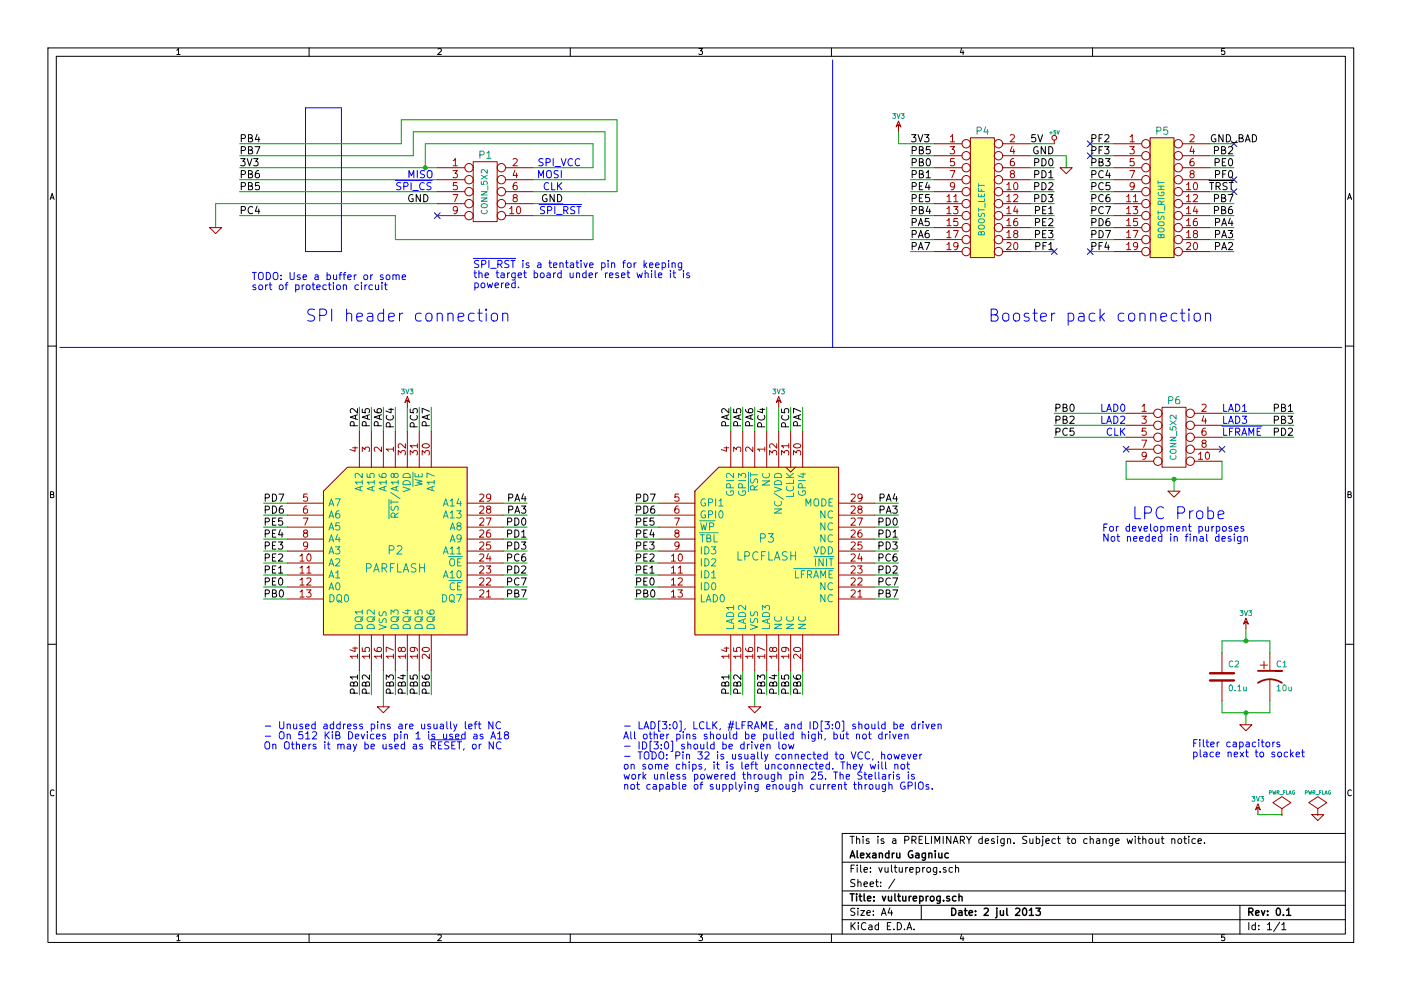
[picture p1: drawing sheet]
EESchema Schematic File Version 2  date Tue 02 Jul 2013 09:22:37 AM CDT
LIBS:power
LIBS:device
LIBS:transistors
LIBS:conn
LIBS:linear
LIBS:regul
LIBS:74xx
LIBS:cmos4000
LIBS:adc-dac
LIBS:memory
LIBS:xilinx
LIBS:special
LIBS:microcontrollers
LIBS:dsp
LIBS:microchip
LIBS:analog_switches
LIBS:motorola
LIBS:texas
LIBS:intel
LIBS:audio
LIBS:interface
LIBS:digital-audio
LIBS:philips
LIBS:display
LIBS:cypress
LIBS:siliconi
LIBS:opto
LIBS:atmel
LIBS:contrib
LIBS:valves
LIBS:vultureprog
LIBS:vultureprog-cache
LIBS:vultureprog-cache
EELAYER 25  0
EELAYER END
$Descr A4 11700 8267
encoding utf-8
Sheet 1 1
Title "vultureprog.sch"
Date "2 jul 2013"
Rev "0.1"
Comp "Alexandru Gagniuc"
Comment1 "This is a PRELIMINARY design. Subject to change without notice."
Comment2 ""
Comment3 ""
Comment4 ""
$EndDescr
Text Notes 9200 4450 0    60   ~ 0
For development purposes\nNot needed in final design
$Comp
L 3V3 #PWR01
U 1 1
P 10500 6800
F 0 "#PWR01" H 10500 6900 40  0001 C CNN
F 1 "3V3" H 10500 6925 40  0000 C CNN
	1    10500 6800
	1    0    0    -1  
$EndComp
Text Notes 9450 4350 0    100  ~ 0
LPC Probe
Text Notes 4850 1400 2    60   ~ 0
SPI_VCC
Text Notes 4700 1500 2    60   ~ 0
MOSI
Text Notes 4700 1600 2    60   ~ 0
CLK
Text Notes 3300 1600 0    60   ~ 0
~SPI_CS
Text Notes 3400 1500 0    60   ~ 0
MISO
Text Notes 4500 1800 0    60   ~ 0
~SPI_RST
Text Label 10800 3650 2    60   ~ 0
PD2
Text Label 8800 3650 0    60   ~ 0
PC5
Text Label 10800 3550 2    60   ~ 0
PB3
Text Label 8800 3550 0    60   ~ 0
PB2
Text Label 10800 3450 2    60   ~ 0
PB1
Text Label 8800 3450 0    60   ~ 0
PB0
Wire Wire Line
	10200 3550 10800 3550
Wire Wire Line
	10200 3450 10800 3450
Wire Wire Line
	9400 3650 8800 3650
Connection ~ 9800 4000
Wire Wire Line
	9800 4100 9800 4000
Connection ~ 10400 5950
Wire Wire Line
	10400 6050 10400 5950
Wire Wire Line
	10600 5950 10600 5850
Wire Wire Line
	10600 5950 10200 5950
Wire Wire Line
	10200 5950 10200 5850
Wire Wire Line
	3300 3400 3300 3600
Wire Wire Line
	6400 3400 6400 3600
Wire Notes Line
	500  2900 11200 2900
Wire Wire Line
	2000 1800 3300 1800
Wire Wire Line
	3300 1800 3300 2000
Wire Wire Line
	3300 2000 4950 2000
Wire Wire Line
	4950 2000 4950 1800
Wire Wire Line
	2000 1500 3650 1500
Wire Wire Line
	2000 1300 3450 1300
Wire Wire Line
	3450 1300 3450 1100
Wire Wire Line
	3450 1100 5050 1100
Wire Wire Line
	5050 1100 5050 1500
Wire Wire Line
	5050 1500 4450 1500
Connection ~ 3550 1400
Wire Wire Line
	2000 1400 3650 1400
Wire Wire Line
	6300 5600 6300 5900
Wire Wire Line
	6100 5600 6100 5800
Wire Wire Line
	6400 5600 6400 5800
Wire Wire Line
	6600 5600 6600 5800
Wire Wire Line
	6700 5600 6700 5800
Wire Wire Line
	6500 5600 6500 5800
Wire Wire Line
	6200 5600 6200 5800
Wire Wire Line
	6100 3400 6100 3600
Wire Wire Line
	6300 3400 6300 3600
Wire Wire Line
	6500 3400 6500 3600
Wire Wire Line
	6700 3600 6700 3400
Wire Wire Line
	6200 3400 6200 3600
Wire Wire Line
	6600 3400 6600 3600
Wire Wire Line
	7500 4900 7300 4900
Wire Wire Line
	7500 4600 7300 4600
Wire Wire Line
	7300 4500 7500 4500
Wire Wire Line
	7300 4300 7500 4300
Wire Wire Line
	7500 5000 7300 5000
Wire Wire Line
	7300 4400 7500 4400
Wire Wire Line
	7500 4800 7300 4800
Wire Wire Line
	7500 4200 7300 4200
Wire Wire Line
	7500 4700 7300 4700
Wire Wire Line
	5300 4200 5500 4200
Wire Wire Line
	5300 4400 5500 4400
Wire Wire Line
	5300 4600 5500 4600
Wire Wire Line
	5300 4800 5500 4800
Wire Wire Line
	5500 5000 5300 5000
Wire Wire Line
	5300 4900 5500 4900
Wire Wire Line
	5300 4700 5500 4700
Wire Wire Line
	5300 4500 5500 4500
Wire Wire Line
	5300 4300 5500 4300
Wire Wire Line
	3500 3400 3500 3600
Wire Wire Line
	4400 4700 4200 4700
Wire Wire Line
	3100 3400 3100 3600
Wire Wire Line
	4400 4200 4200 4200
Wire Wire Line
	4400 4800 4200 4800
Wire Wire Line
	4200 4400 4400 4400
Wire Wire Line
	3600 3600 3600 3400
Wire Wire Line
	2200 4300 2400 4300
Wire Wire Line
	2200 4500 2400 4500
Wire Wire Line
	2200 4700 2400 4700
Wire Wire Line
	2200 4900 2400 4900
Wire Wire Line
	7800 1200 7500 1200
Wire Wire Line
	7500 1200 7500 1100
Wire Wire Line
	2400 5000 2200 5000
Wire Wire Line
	3100 5600 3100 5800
Wire Wire Line
	3400 5600 3400 5800
Wire Wire Line
	3600 5600 3600 5800
Wire Notes Line
	6950 2900 6950 500 
Wire Wire Line
	9100 2000 9300 2000
Wire Wire Line
	9100 1800 9300 1800
Wire Wire Line
	9100 1600 9300 1600
Wire Wire Line
	9100 1400 9300 1400
Wire Wire Line
	9100 1200 9300 1200
Wire Wire Line
	8600 2000 8800 2000
Wire Wire Line
	8600 1800 8800 1800
Wire Wire Line
	8600 1600 8800 1600
Wire Wire Line
	10100 2100 10300 2100
Wire Wire Line
	10100 1900 10300 1900
Wire Wire Line
	10100 1700 10300 1700
Wire Wire Line
	10100 1500 10300 1500
Wire Wire Line
	10100 1300 10300 1300
Wire Wire Line
	7800 2000 7600 2000
Wire Wire Line
	7800 1800 7600 1800
Wire Wire Line
	7800 1600 7600 1600
Wire Wire Line
	7800 1400 7600 1400
Wire Wire Line
	8600 1200 8800 1200
Wire Wire Line
	7800 1500 7600 1500
Wire Wire Line
	7800 1300 7600 1300
Wire Wire Line
	10500 6800 10700 6800
Wire Wire Line
	8800 1400 8600 1400
Wire Wire Line
	8600 1300 8900 1300
Wire Wire Line
	8900 1300 8900 1400
Wire Wire Line
	7800 1700 7600 1700
Wire Wire Line
	7800 1900 7600 1900
Wire Wire Line
	7800 2100 7600 2100
Wire Wire Line
	10100 1400 10300 1400
Wire Wire Line
	10100 1600 10300 1600
Wire Wire Line
	10100 1800 10300 1800
Wire Wire Line
	10100 2000 10300 2000
Wire Wire Line
	8600 1500 8800 1500
Wire Wire Line
	8600 1700 8800 1700
Wire Wire Line
	8600 1900 8800 1900
Wire Wire Line
	8600 2100 8800 2100
Wire Wire Line
	9100 1300 9300 1300
Wire Wire Line
	9100 1500 9300 1500
Wire Wire Line
	9100 1700 9300 1700
Wire Wire Line
	9100 1900 9300 1900
Wire Wire Line
	9100 2100 9300 2100
Wire Wire Line
	4400 5000 4200 5000
Wire Wire Line
	3500 5600 3500 5800
Wire Wire Line
	3300 5600 3300 5800
Wire Wire Line
	3000 5600 3000 5800
Wire Wire Line
	3200 5600 3200 5900
Wire Wire Line
	3400 3400 3400 3600
Wire Wire Line
	2200 4800 2400 4800
Wire Wire Line
	2200 4600 2400 4600
Wire Wire Line
	2200 4400 2400 4400
Wire Wire Line
	2200 4200 2400 4200
Wire Wire Line
	4200 4300 4400 4300
Wire Wire Line
	4200 4500 4400 4500
Wire Wire Line
	4400 4600 4200 4600
Wire Wire Line
	3200 3400 3200 3600
Wire Wire Line
	3000 3400 3000 3600
Wire Wire Line
	4400 4900 4200 4900
Wire Wire Line
	10100 1200 10300 1200
Wire Notes Line
	2550 2100 2550 900 
Wire Notes Line
	2550 2100 2850 2100
Wire Notes Line
	2850 2100 2850 900 
Wire Notes Line
	2850 900  2550 900 
Wire Wire Line
	4450 1400 4950 1400
Wire Wire Line
	4950 1400 4950 1200
Wire Wire Line
	4950 1200 3550 1200
Wire Wire Line
	3550 1200 3550 1400
Wire Wire Line
	4700 1700 4450 1700
Wire Wire Line
	4950 1800 4450 1800
Wire Wire Line
	4450 1600 5150 1600
Wire Wire Line
	5150 1600 5150 1000
Wire Wire Line
	5150 1000 3350 1000
Wire Wire Line
	3350 1000 3350 1200
Wire Wire Line
	3350 1200 2000 1200
Wire Wire Line
	2000 1600 3650 1600
Wire Wire Line
	1800 1900 1800 1700
Wire Wire Line
	1800 1700 3650 1700
Wire Wire Line
	10200 5350 10200 5450
Wire Wire Line
	10200 5350 10600 5350
Wire Wire Line
	10600 5350 10600 5450
Wire Wire Line
	10400 5350 10400 5250
Connection ~ 10400 5350
Wire Wire Line
	9400 4000 9400 3850
Wire Wire Line
	9400 4000 10200 4000
Wire Wire Line
	10200 4000 10200 3850
Wire Wire Line
	9400 3450 8800 3450
Wire Wire Line
	9400 3550 8800 3550
Wire Wire Line
	10200 3650 10800 3650
$Comp
L GND #PWR02
U 1 1
P 9800 4100
F 0 "#PWR02" H 9800 4100 30  0001 C CNN
F 1 "GND" H 9800 4030 30  0001 C CNN
	1    9800 4100
	1    0    0    -1  
$EndComp
NoConn ~ 10200 3750
NoConn ~ 9400 3750
Text Notes 9400 3650 2    60   ~ 0
CLK
Text Notes 10200 3650 0    60   ~ 0
~LFRAME
Text Notes 10200 3550 0    60   ~ 0
LAD3
Text Notes 9400 3550 2    60   ~ 0
LAD2
Text Notes 10200 3450 0    60   ~ 0
LAD1
Text Notes 9400 3450 2    60   ~ 0
LAD0
$Comp
L CONN_5X2 P6
U 1 1
P 9800 3650
F 0 "P6" H 9800 3950 60  0000 C CNN
F 1 "CONN_5X2" V 9800 3650 50  0000 C CNN
	1    9800 3650
	1    0    0    -1  
$EndComp
Text Notes 9950 6250 0    60   ~ 0
Filter capacitors\nplace next to socket
$Comp
L GND #PWR03
U 1 1
P 10400 6050
F 0 "#PWR03" H 10400 6050 30  0001 C CNN
F 1 "GND" H 10400 5980 30  0001 C CNN
	1    10400 6050
	1    0    0    -1  
$EndComp
$Comp
L 3V3 #PWR04
U 1 1
P 10400 5250
F 0 "#PWR04" H 10400 5350 40  0001 C CNN
F 1 "3V3" H 10400 5375 40  0000 C CNN
	1    10400 5250
	1    0    0    -1  
$EndComp
$Comp
L CP1 C1
U 1 1
P 10600 5650
F 0 "C1" H 10650 5750 50  0000 L CNN
F 1 "10u" H 10650 5550 50  0000 L CNN
	1    10600 5650
	1    0    0    -1  
$EndComp
$Comp
L C C2
U 1 1
P 10200 5650
F 0 "C2" H 10250 5750 50  0000 L CNN
F 1 "0.1u" H 10250 5550 50  0000 L CNN
	1    10200 5650
	1    0    0    -1  
$EndComp
Text Notes 3950 2250 0    60   ~ 0
~SPI_RST~ is a tentative pin for keeping\nthe target board under reset while it is\npowered.
NoConn ~ 10300 1500
NoConn ~ 9100 1200
NoConn ~ 9100 1300
NoConn ~ 9100 2100
NoConn ~ 8800 2100
Text Label 2000 1800 0    60   ~ 0
PC4
Text Label 3300 3400 3    60   ~ 0
PC4
Text Label 6400 3400 3    60   ~ 0
PC4
$Comp
L GND #PWR05
U 1 1
P 1800 1900
F 0 "#PWR05" H 1800 1900 30  0001 C CNN
F 1 "GND" H 1800 1830 30  0001 C CNN
	1    1800 1900
	1    0    0    -1  
$EndComp
$Comp
L GND #PWR06
U 1 1
P 11000 6800
F 0 "#PWR06" H 11000 6800 30  0001 C CNN
F 1 "GND" H 11000 6730 30  0001 C CNN
	1    11000 6800
	1    0    0    -1  
$EndComp
Text Notes 2550 2700 0    100  ~ 0
SPI header connection
Text Label 2000 1500 0    60   ~ 0
PB6
Text Label 2000 1300 0    60   ~ 0
PB7
Text Label 2000 1600 0    60   ~ 0
PB5
Text Label 2000 1400 0    60   ~ 0
3V3
Text Label 2000 1200 0    60   ~ 0
PB4
Text Label 3400 1700 0    60   ~ 0
GND
NoConn ~ 3650 1800
Text Label 4700 1700 2    60   ~ 0
GND
Text Notes 2100 2350 0    60   ~ 0
TODO: Use a buffer or some\nsort of protection circuit
$Comp
L CONN_5X2 P1
U 1 1
P 4050 1600
F 0 "P1" H 4050 1900 60  0000 C CNN
F 1 "CONN_5X2" V 4050 1600 50  0000 C CNN
	1    4050 1600
	1    0    0    -1  
$EndComp
NoConn ~ 10300 1600
NoConn ~ 10300 1200
Text Notes 5200 6100 0    60   ~ 0
- LAD[3:0], LCLK, #LFRAME, and ID[3:0] should be driven\nAll other pins should be pulled high, but not driven\n- ID[3:0] should be driven low\n- TODO: Pin 32 is usually connected to VCC, however\non some chips, it is left unconnected. They will not\nwork unless powered through pin 25. The Stellaris is\nnot capable of supplying enough current through GPIOs.
Text Label 6100 5800 1    60   ~ 0
PB1
Text Label 6200 5800 1    60   ~ 0
PB2
Text Label 6400 5800 1    60   ~ 0
PB3
Text Label 6500 5800 1    60   ~ 0
PB4
Text Label 6600 5800 1    60   ~ 0
PB5
Text Label 6700 5800 1    60   ~ 0
PB6
$Comp
L GND #PWR07
U 1 1
P 6300 5900
F 0 "#PWR07" H 6300 5900 30  0001 C CNN
F 1 "GND" H 6300 5830 30  0001 C CNN
	1    6300 5900
	1    0    0    -1  
$EndComp
$Comp
L 3V3 #PWR08
U 1 1
P 6500 3400
F 0 "#PWR08" H 6500 3500 40  0001 C CNN
F 1 "3V3" H 6500 3525 40  0000 C CNN
	1    6500 3400
	1    0    0    -1  
$EndComp
Text Label 6100 3400 3    60   ~ 0
PA2
Text Label 6200 3400 3    60   ~ 0
PA5
Text Label 6300 3400 3    60   ~ 0
PA6
Text Label 6700 3400 3    60   ~ 0
PA7
Text Label 6600 3400 3    60   ~ 0
PC5
Text Label 7500 5000 2    60   ~ 0
PB7
Text Label 7500 4400 2    60   ~ 0
PD0
Text Label 7500 4500 2    60   ~ 0
PD1
Text Label 7500 4800 2    60   ~ 0
PD2
Text Label 7500 4600 2    60   ~ 0
PD3
Text Label 7500 4300 2    60   ~ 0
PA3
Text Label 7500 4200 2    60   ~ 0
PA4
Text Label 7500 4900 2    60   ~ 0
PC7
Text Label 7500 4700 2    60   ~ 0
PC6
Text Label 5300 5000 0    60   ~ 0
PB0
Text Label 5300 4200 0    60   ~ 0
PD7
Text Label 5300 4300 0    60   ~ 0
PD6
Text Label 5300 4400 0    60   ~ 0
PE5
Text Label 5300 4500 0    60   ~ 0
PE4
Text Label 5300 4600 0    60   ~ 0
PE3
Text Label 5300 4700 0    60   ~ 0
PE2
Text Label 5300 4800 0    60   ~ 0
PE1
Text Label 5300 4900 0    60   ~ 0
PE0
$Comp
L LPCFLASH P3
U 1 1
P 6400 4600
F 0 "P3" H 6400 4700 70  0000 C CNN
F 1 "LPCFLASH" H 6400 4550 70  0000 C CNN
	1    6400 4600
	1    0    0    -1  
$EndComp
$Comp
L PARFLASH P2
U 1 1
P 3300 4600
F 0 "P2" H 3300 4600 70  0000 C CNN
F 1 "PARFLASH" H 3300 4450 70  0000 C CNN
	1    3300 4600
	1    0    0    -1  
$EndComp
Text Notes 2200 6100 0    60   ~ 0
- Unused address pins are usually left NC\n- On 512 KiB Devices pin 1 is used as A18\nOn Others it may be used as ~RESET~, or NC
Text Label 3500 3400 3    60   ~ 0
PC5
Text Label 4400 4700 2    60   ~ 0
PC6
Text Label 4400 4900 2    60   ~ 0
PC7
Text Label 3600 3400 3    60   ~ 0
PA7
Text Label 3200 3400 3    60   ~ 0
PA6
Text Label 3100 3400 3    60   ~ 0
PA5
Text Label 4400 4200 2    60   ~ 0
PA4
Text Label 4400 4300 2    60   ~ 0
PA3
Text Label 3000 3400 3    60   ~ 0
PA2
Text Label 4400 4600 2    60   ~ 0
PD3
Text Label 4400 4800 2    60   ~ 0
PD2
Text Label 4400 4500 2    60   ~ 0
PD1
Text Label 4400 4400 2    60   ~ 0
PD0
Text Label 2200 4900 0    60   ~ 0
PE0
Text Label 2200 4800 0    60   ~ 0
PE1
Text Label 2200 4700 0    60   ~ 0
PE2
Text Label 2200 4600 0    60   ~ 0
PE3
Text Label 2200 4500 0    60   ~ 0
PE4
Text Label 2200 4400 0    60   ~ 0
PE5
Text Label 2200 4300 0    60   ~ 0
PD6
Text Label 2200 4200 0    60   ~ 0
PD7
$Comp
L 3V3 #PWR09
U 1 1
P 3400 3400
F 0 "#PWR09" H 3400 3500 40  0001 C CNN
F 1 "3V3" H 3400 3525 40  0000 C CNN
	1    3400 3400
	1    0    0    -1  
$EndComp
$Comp
L 3V3 #PWR010
U 1 1
P 7500 1100
F 0 "#PWR010" H 7500 1200 40  0001 C CNN
F 1 "3V3" H 7500 1225 40  0000 C CNN
	1    7500 1100
	1    0    0    -1  
$EndComp
$Comp
L GND #PWR011
U 1 1
P 3200 5900
F 0 "#PWR011" H 3200 5900 30  0001 C CNN
F 1 "GND" H 3200 5830 30  0001 C CNN
	1    3200 5900
	1    0    0    -1  
$EndComp
$Comp
L GND #PWR012
U 1 1
P 8900 1400
F 0 "#PWR012" H 8900 1400 30  0001 C CNN
F 1 "GND" H 8900 1330 30  0001 C CNN
	1    8900 1400
	1    0    0    -1  
$EndComp
Text Label 4400 5000 2    60   ~ 0
PB7
Text Label 3600 5800 1    60   ~ 0
PB6
Text Label 3500 5800 1    60   ~ 0
PB5
Text Label 3400 5800 1    60   ~ 0
PB4
Text Label 3300 5800 1    60   ~ 0
PB3
Text Label 3100 5800 1    60   ~ 0
PB2
Text Label 3000 5800 1    60   ~ 0
PB1
Text Label 2200 5000 0    60   ~ 0
PB0
Text Label 9100 2100 0    60   ~ 0
PF4
Text Label 9100 2000 0    60   ~ 0
PD7
Text Label 9100 1900 0    60   ~ 0
PD6
Text Label 9100 1800 0    60   ~ 0
PC7
Text Label 9100 1700 0    60   ~ 0
PC6
Text Label 9100 1600 0    60   ~ 0
PC5
Text Label 9100 1500 0    60   ~ 0
PC4
Text Label 9100 1400 0    60   ~ 0
PB3
Text Label 9100 1300 0    60   ~ 0
PF3
Text Label 9100 1200 0    60   ~ 0
PF2
Text Label 8800 2100 2    60   ~ 0
PF1
Text Label 8800 2000 2    60   ~ 0
PE3
Text Label 8800 1900 2    60   ~ 0
PE2
Text Label 8800 1800 2    60   ~ 0
PE1
Text Label 8800 1700 2    60   ~ 0
PD3
Text Label 8800 1600 2    60   ~ 0
PD2
Text Label 8800 1500 2    60   ~ 0
PD1
$Comp
L CONN_10X2 P4
U 1 1
P 8200 1650
F 0 "P4" H 8200 2200 60  0000 C CNN
F 1 "BOOST_LEFT" V 8200 1550 50  0000 C CNN
	1    8200 1650
	1    0    0    -1  
$EndComp
Text Label 8800 1400 2    60   ~ 0
PD0
$Comp
L PWR_FLAG #FLG013
U 1 1
P 10700 6800
F 0 "#FLG013" H 10700 6895 30  0001 C CNN
F 1 "PWR_FLAG" H 10700 6980 30  0000 C CNN
	1    10700 6800
	1    0    0    -1  
$EndComp
$Comp
L PWR_FLAG #FLG014
U 1 1
P 11000 6800
F 0 "#FLG014" H 11000 6895 30  0001 C CNN
F 1 "PWR_FLAG" H 11000 6980 30  0000 C CNN
	1    11000 6800
	1    0    0    -1  
$EndComp
$Comp
L +5V #PWR015
U 1 1
P 8800 1200
F 0 "#PWR015" H 8800 1290 20  0001 C CNN
F 1 "+5V" H 8800 1290 30  0000 C CNN
	1    8800 1200
	1    0    0    -1  
$EndComp
Text Notes 8250 2700 0    100  ~ 0
Booster pack connection
Text Label 10300 1400 2    60   ~ 0
PE0
Text Label 10300 1300 2    60   ~ 0
PB2
Text Label 10100 1200 0    60   ~ 0
GND_BAD
Text Label 10300 1500 2    60   ~ 0
PF0
Text Label 10300 1600 2    60   ~ 0
~TRST
Text Label 10300 1700 2    60   ~ 0
PB7
Text Label 10300 1800 2    60   ~ 0
PB6
Text Label 10300 1900 2    60   ~ 0
PA4
Text Label 10300 2000 2    60   ~ 0
PA3
Text Label 10300 2100 2    60   ~ 0
PA2
Text Label 8800 1300 2    60   ~ 0
GND
Text Label 7600 2100 0    60   ~ 0
PA7
Text Label 7600 2000 0    60   ~ 0
PA6
Text Label 7600 1900 0    60   ~ 0
PA5
Text Label 7600 1800 0    60   ~ 0
PB4
Text Label 7600 1700 0    60   ~ 0
PE5
Text Label 7600 1600 0    60   ~ 0
PE4
Text Label 7600 1500 0    60   ~ 0
PB1
Text Label 7600 1400 0    60   ~ 0
PB0
Text Label 7600 1300 0    60   ~ 0
PB5
Text Label 8600 1200 0    60   ~ 0
5V
Text Label 7600 1200 0    60   ~ 0
3V3
$Comp
L CONN_10X2 P5
U 1 1
P 9700 1650
F 0 "P5" H 9700 2200 60  0000 C CNN
F 1 "BOOST_RIGHT" V 9700 1550 50  0000 C CNN
	1    9700 1650
	1    0    0    -1  
$EndComp
$EndSCHEMATC
